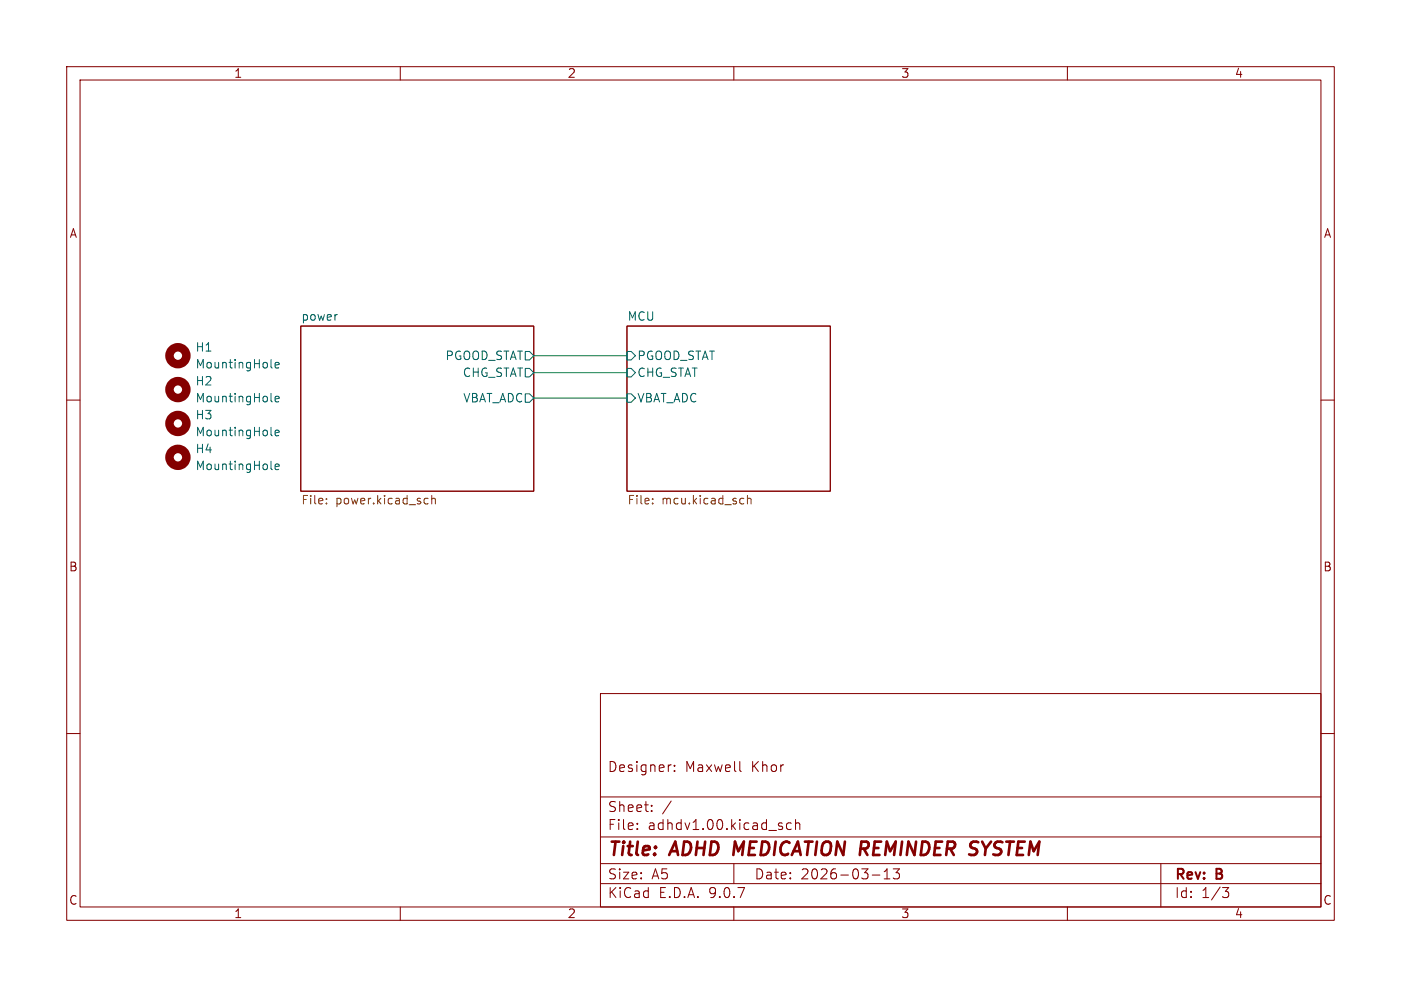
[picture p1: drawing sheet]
(kicad_sch
 (version 20250114)
 (generator "eeschema")
 (generator_version "9.0")
 (paper "A5")
 (title_block
  (title "ADHD MEDICATION REMINDER SYSTEM")
  (date "2026-03-13")
  (rev "B")
  (comment 1 "Designer: Maxwell Khor"))
 (lib_symbols
  (symbol "Mechanical:MountingHole"
   (pin_names
    (offset 1.016)) (exclude_from_sim no) (in_bom no) (on_board yes)
   (property "Reference" "H" (at 0 5.08 0) (effects (font (size 1.27 1.27))))
   (property "Value" "MountingHole" (at 0 3.175 0) (effects (font (size 1.27 1.27))))
   (property "Footprint" "" (at 0 0 0) (effects (font (size 1.27 1.27)) (hide yes)))
   (property "Datasheet" "~" (at 0 0 0) (effects (font (size 1.27 1.27)) (hide yes)))
   (property "Description" "Mounting Hole without connection" (at 0 0 0) (effects (font (size 1.27 1.27)) (hide yes)))
   (symbol "MountingHole_0_1"
    (circle (center 0 0) (radius 1.27) (stroke (width 1.27) (type default)) (fill (type none))))
   (embedded_fonts no)))
 (wire
  (pts (xy 80.01 59.69) (xy 93.98 59.69))
  (stroke (width 0) (type default)))
 (wire
  (pts (xy 80.01 53.34) (xy 93.98 53.34))
  (stroke (width 0) (type default)))
 (wire
  (pts (xy 80.01 55.88) (xy 93.98 55.88))
  (stroke (width 0) (type default)))
 (symbol
  (lib_id "Mechanical:MountingHole")
  (at 26.67 58.42 0)
  (unit 1)
  (exclude_from_sim no)
  (in_bom no)
  (on_board yes)
  (dnp no)
  (fields_autoplaced yes)
  (property "Reference" "H2" (at 29.21 57.1499 0) (effects (font (size 1.27 1.27)) (justify left)))
  (property "Value" "MountingHole" (at 29.21 59.6899 0) (effects (font (size 1.27 1.27)) (justify left)))
  (property "Footprint" "MountingHole:MountingHole_2.2mm_M2_Pad" (at 26.67 58.42 0) (effects (font (size 1.27 1.27)) (hide yes)))
  (property "Datasheet" "~" (at 26.67 58.42 0) (effects (font (size 1.27 1.27)) (hide yes)))
  (property "Description" "Mounting Hole without connection" (at 26.67 58.42 0) (effects (font (size 1.27 1.27)) (hide yes))))
 (symbol
  (lib_id "Mechanical:MountingHole")
  (at 26.67 63.5 0)
  (unit 1)
  (exclude_from_sim no)
  (in_bom no)
  (on_board yes)
  (dnp no)
  (property "Reference" "H3" (at 29.21 62.2299 0) (effects (font (size 1.27 1.27)) (justify left)))
  (property "Value" "MountingHole" (at 29.21 64.7699 0) (effects (font (size 1.27 1.27)) (justify left)))
  (property "Footprint" "MountingHole:MountingHole_2.2mm_M2_Pad" (at 26.67 63.5 0) (effects (font (size 1.27 1.27)) (hide yes)))
  (property "Datasheet" "~" (at 26.67 63.5 0) (effects (font (size 1.27 1.27)) (hide yes)))
  (property "Description" "Mounting Hole without connection" (at 26.67 63.5 0) (effects (font (size 1.27 1.27)) (hide yes))))
 (symbol
  (lib_id "Mechanical:MountingHole")
  (at 26.67 53.34 0)
  (unit 1)
  (exclude_from_sim no)
  (in_bom no)
  (on_board yes)
  (dnp no)
  (fields_autoplaced yes)
  (property "Reference" "H1" (at 29.21 52.0699 0) (effects (font (size 1.27 1.27)) (justify left)))
  (property "Value" "MountingHole" (at 29.21 54.6099 0) (effects (font (size 1.27 1.27)) (justify left)))
  (property "Footprint" "MountingHole:MountingHole_2.2mm_M2_Pad" (at 26.67 53.34 0) (effects (font (size 1.27 1.27)) (hide yes)))
  (property "Datasheet" "~" (at 26.67 53.34 0) (effects (font (size 1.27 1.27)) (hide yes)))
  (property "Description" "Mounting Hole without connection" (at 26.67 53.34 0) (effects (font (size 1.27 1.27)) (hide yes))))
 (symbol
  (lib_id "Mechanical:MountingHole")
  (at 26.67 68.58 0)
  (unit 1)
  (exclude_from_sim no)
  (in_bom no)
  (on_board yes)
  (dnp no)
  (fields_autoplaced yes)
  (property "Reference" "H4" (at 29.21 67.3099 0) (effects (font (size 1.27 1.27)) (justify left)))
  (property "Value" "MountingHole" (at 29.21 69.8499 0) (effects (font (size 1.27 1.27)) (justify left)))
  (property "Footprint" "MountingHole:MountingHole_2.2mm_M2_Pad" (at 26.67 68.58 0) (effects (font (size 1.27 1.27)) (hide yes)))
  (property "Datasheet" "~" (at 26.67 68.58 0) (effects (font (size 1.27 1.27)) (hide yes)))
  (property "Description" "Mounting Hole without connection" (at 26.67 68.58 0) (effects (font (size 1.27 1.27)) (hide yes))))
 (sheet
  (at 93.98 48.895)
  (size 30.48 24.765)
  (exclude_from_sim no)
  (in_bom yes)
  (on_board yes)
  (dnp no)
  (fields_autoplaced yes)
  (stroke (width 0.1524) (type solid))
  (fill (color 0 0 0 0.0000))
  (property "Sheetname" "MCU" (at 93.98 48.1834 0) (effects (font (size 1.27 1.27)) (justify left bottom)))
  (property "Sheetfile" "mcu.kicad_sch" (at 93.98 74.2446 0) (effects (font (size 1.27 1.27)) (justify left top)))
  (pin "CHG_STAT" input (at 93.98 55.88 180) (effects (font (size 1.27 1.27)) (justify left)))
  (pin "PGOOD_STAT" input (at 93.98 53.34 180) (effects (font (size 1.27 1.27)) (justify left)))
  (pin "VBAT_ADC" input (at 93.98 59.69 180) (effects (font (size 1.27 1.27)) (justify left))))
 (sheet
  (at 45.085 48.895)
  (size 34.925 24.765)
  (exclude_from_sim no)
  (in_bom yes)
  (on_board yes)
  (dnp no)
  (fields_autoplaced yes)
  (stroke (width 0.1524) (type solid))
  (fill (color 0 0 0 0.0000))
  (property "Sheetname" "power" (at 45.085 48.1834 0) (effects (font (size 1.27 1.27)) (justify left bottom)))
  (property "Sheetfile" "power.kicad_sch" (at 45.085 74.2446 0) (effects (font (size 1.27 1.27)) (justify left top)))
  (pin "VBAT_ADC" output (at 80.01 59.69 0) (effects (font (size 1.27 1.27)) (justify right)))
  (pin "CHG_STAT" output (at 80.01 55.88 0) (effects (font (size 1.27 1.27)) (justify right)))
  (pin "PGOOD_STAT" output (at 80.01 53.34 0) (effects (font (size 1.27 1.27)) (justify right))))
 (sheet_instances
  (path ""
   (page "1")))
 (embedded_fonts no))
